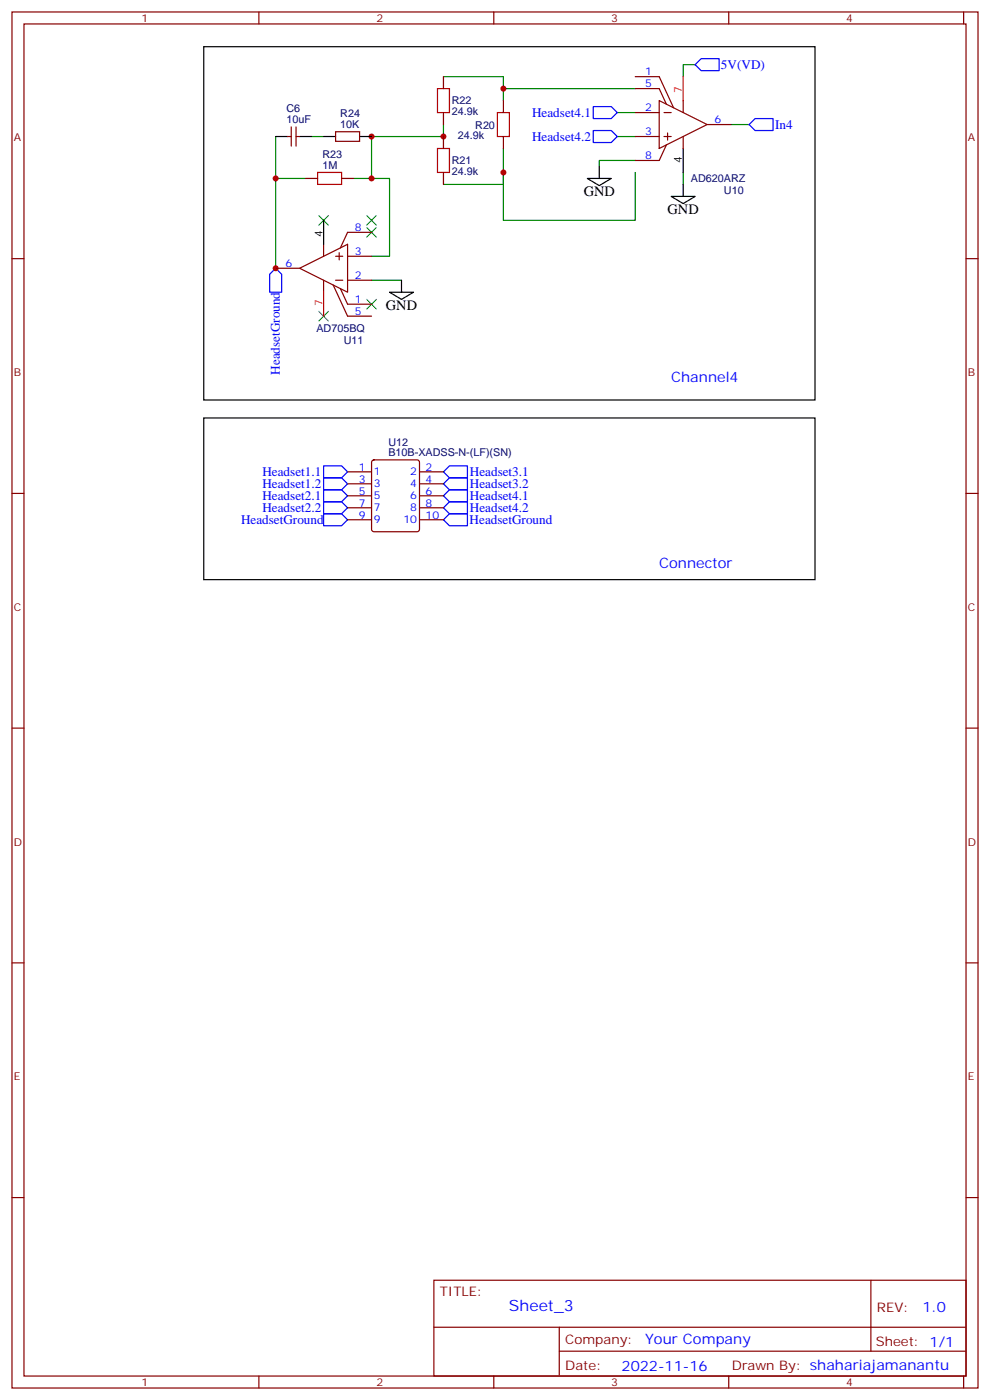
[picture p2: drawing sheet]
<svg xmlns="http://www.w3.org/2000/svg" width="291mm" height="412mm" viewBox="0 0 291 412" stroke-linecap="round" stroke-linejoin="round" font-family="sans-serif">
<g fill="none" stroke="#870000" stroke-width=".35">
<path d="M3.5 3.5h284.4v405.4h-284.4zM7.1 7.1h277.2v398.2h-277.2zM76.2 3.5v3.6M145.3 3.5v3.6M214.5 3.5v3.6M283.6 3.5v3.6M3.5 76.2h3.6M284.3 76.2h3.6M3.5 145.3h3.6M284.3 145.3h3.6M3.5 214.5h3.6M284.3 214.5h3.6"/>
<path d="M3.5 283.6h3.6M284.3 283.6h3.6M3.5 352.8h3.6M284.3 352.8h3.6M127.7 377.1h156.6v28.2h-156.6zM256.3 377.1v20.9M127.7 391h156.5M164.6 398h119.6M164.6 391v14.1M76.2 405.3v3.6M145.3 405.3v3.6M214.5 405.3v3.6"/>
<path d="M283.6 405.3v3.6"/>
</g>
<path d="M60 13.8h179.9v104h-179.9zM172.9 52.6h7l-3.5 2.1zM176.4 49v3.6M197.6 57.9h7l-3.5 2.1zM201.1 54.3v3.6M114.7 86.1h7l-3.5 2.1zM118.2 82.6v3.5M60 123.1h179.9v47.6h-179.9z" fill="none" stroke="#000" stroke-width=".35"/>
<g fill="none" stroke="#008700" stroke-width=".35">
<path d="M204.6 19.1h-3.5v3.5M130.5 22.6h17.7v7M130.5 36.7v3.5h-21.1v12.4h-5.3M148.2 26.1h38.8M181.7 33.2h5.3M215.2 36.7h5.3M81.1 52.6h8.9M81.1 40.2v38.8M91.7 40.2h3.5M109.4 52.6h5.3v22.9h-5.3M148.2 50.8v14.1h38.8v-14.1M148.2 43.7v10.6h-17.7"/>
<path d="M181.7 40.2h5.3M187 47.3h-10.6v1.7M201.1 50.8v3.5M109.4 82.6h8.8"/>
</g>
<g fill="none" stroke="#00f" stroke-width=".35">
<path d="M206.4 17.3h5.3v3.5h-5.3l-1.8-1.7zM174.6 38.5h5.3l1.8 1.7-1.8 1.8h-5.3zM174.6 31.4h5.3l1.8 1.8-1.8 1.7h-5.3zM220.5 36.7l1.7-1.8h5.3v3.6h-5.3zM79.4 80.8l1.7-1.8 1.8 1.8v5.3h-3.5zM95.2 137.2h5.3l1.8 1.8-1.8 1.8h-5.3zM130.5 139l1.8-1.8h5.3v3.6h-5.3zM95.2 151.3h5.3l1.8 1.8-1.8 1.8h-5.3zM95.2 147.8h5.3l1.8 1.8-1.8 1.7h-5.3zM95.2 144.3h5.3l1.8 1.8-1.8 1.7h-5.3zM95.2 140.8h5.3l1.8 1.7-1.8 1.8h-5.3zM130.5 153.1l1.8-1.8h5.3v3.6h-5.3z"/>
<path d="M130.5 146.1l1.8-1.8h5.3v3.5h-5.3zM130.5 142.5l1.8-1.7h5.3v3.5h-5.3zM132.3 147.8h5.3v3.5h-5.3l-1.8-1.7z"/>
</g>
<path d="M93.8 63.5l2.9 2.8M96.7 63.5l-2.9 2.8M107.9 63.5l2.9 2.8M107.9 67l2.9 2.8M110.8 63.5l-2.9 2.8M110.8 67l-2.9 2.8M93.8 91.7l2.9 2.8M96.7 91.7l-2.9 2.8M107.9 88.2l2.9 2.8M110.8 88.2l-2.9 2.8" fill="none" stroke="#3c3" stroke-width=".35"/>
<g fill="#c00">
<circle cx="148.2" cy="50.8" r=".88"/>
<circle cx="148.2" cy="26.1" r=".88"/>
<circle cx="81.1" cy="79" r=".88"/>
<circle cx="130.5" cy="40.2" r=".88"/>
<circle cx="109.4" cy="40.2" r=".88"/>
<circle cx="109.4" cy="52.6" r=".88"/>
<circle cx="81.1" cy="52.6" r=".88"/>
</g>
<g fill="none" stroke="#870000" stroke-width=".35">
<path d="M85.7 37.4v5.6M87.1 37.4v5.6M98.8 38.8h7v2.8h-7zM130.5 22.6v3.5M130.5 33.2v3.5M148.2 29.6v3.6M187 26.1h7l2.1 4.6M187 33.2h7M187 22.6h7l4.3 9.2M194 29.6l14.1 7.1-14.1 7zM195.4 33.2h2.2M196.5 39.2v2.1"/>
<path d="M201.1 29.6v3.6M208.1 36.7h7.1M84.7 40.2h1M87.1 40.2h1.1M90 52.6h3.5M100.5 52.6h3.6M130.5 40.2v3.5M130.5 50.8v3.5M148.2 40.2v3.5M187 40.2h7M195.4 40.2h2.2M196.1 42.7l-2.1 4.6h-7"/>
<path d="M201.1 40.2v3.5M81.1 79h7.1M88.2 79l14.1-7v14.1zM95.2 72v3.5M98.8 75.5h2.1M99.8 74.4v2.2M102.3 75.5h7.1M109.4 68.4h-7.1l-2.1 4.6M95.2 82.6v3.5M98.1 84l4.2 9.1h7.1M98.8 82.6h2.1M100.2 85l2.1 4.6h7.1"/>
<path d="M102.3 82.6h7.1M102.3 139h7.1M109.6 135.7l.5-.2h12.7l.6 .4 .1 20-.5 .7h-12.9l-.7-.4v-20zM123.5 139h7M102.3 142.5h7.1M102.3 146.1h7.1M102.3 149.6h7.1M102.3 153.1h7.1M123.5 142.5h7M123.5 146.1h7M123.5 149.6h7M123.5 153.1h7"/>
</g>
<path d="M81.1 40.2h3.6M88.2 40.2h3.5M95.2 40.2h3.6M105.8 40.2h3.6M201.1 43.7v7.1M95.2 64.9v7.1" fill="none" stroke="#000" stroke-width=".35"/>
<path d="M128.8 26.1h3.5v7.1h-3.5zM146.4 33.2h3.5v7h-3.5zM93.5 50.8h7v3.5h-7zM128.8 43.7h3.5v7.1h-3.5z" fill="none" stroke="#a10000" stroke-width=".35"/>
<path d="M201.1 22.6v7M95.2 86.1v7" fill="none" stroke="#f00" stroke-width=".35"/>
<text font-size="4.6" fill="#00f" x="149.8" y="386.1">Sheet_3</text>
<g font-size="4.2">
<text x="171.8" y="57.9">GND</text>
<text x="196.5" y="63.1">GND</text>
<text x="113.6" y="91.4">GND</text>
</g>
<g font-size="4.2" fill="#00f">
<text x="197.6" y="112.5">Channel4</text>
<text x="194" y="167.2">Connector</text>
<text x="271.5" y="386.4">1.0</text>
<text x="189.9" y="395.9">Your Company</text>
<text x="183" y="403.7">2022-11-16</text>
</g>
<g font-size="3.9" fill="#00f">
<text x="212.2" y="20.3">5V(VD)</text>
<text x="156.6" y="34.4">Headset4.1</text>
<text x="156.6" y="41.5">Headset4.2</text>
<text x="228.1" y="38">In4</text>
<text x="82.4" y="110.4" transform="rotate(-90 82.4 110.4)">HeadsetGround</text>
<text x="77.2" y="143.8">Headset1.2</text>
<text x="77.2" y="140.2">Headset1.1</text>
<text x="138.3" y="140.3">Headset3.1</text>
<text x="138.3" y="143.9">Headset3.2</text>
<text x="77.2" y="147.3">Headset2.1</text>
<text x="138.3" y="147.4">Headset4.1</text>
<text x="70.9" y="154.4">HeadsetGround</text>
<text x="77.2" y="150.8">Headset2.2</text>
<text x="138.2" y="154.3">HeadsetGround</text>
<text x="138.3" y="150.9">Headset4.2</text>
</g>
<g font-size="3.9" fill="#800">
<text x="129.5" y="381.7">TITLE:</text>
<text x="258.1" y="386.4">REV:</text>
<text x="166.4" y="395.9">Company:</text>
<text x="257.7" y="396.5">Sheet: 1/1</text>
<text x="166.4" y="403.6">Date:</text>
<text x="215.4" y="403.7">Drawn By: shahariajamanantu</text>
</g>
<g font-size="3.2" fill="#800">
<text x="41.6" y="6.5">1</text>
<text x="110.8" y="6.5">2</text>
<text x="179.9" y="6.5">3</text>
<text x="249.1" y="6.5">4</text>
<text x="4.1" y="41.6">A</text>
<text x="284.9" y="41.6">A</text>
<text x="4.1" y="110.8">B</text>
<text x="284.9" y="110.8">B</text>
<text x="4.1" y="179.9">C</text>
<text x="284.9" y="179.9">C</text>
<text x="4.1" y="249.1">D</text>
<text x="284.9" y="249.1">D</text>
<text x="4.1" y="318.2">E</text>
<text x="284.9" y="318.2">E</text>
<text x="41.6" y="408.3">1</text>
<text x="110.8" y="408.3">2</text>
<text x="179.9" y="408.3">3</text>
<text x="249.1" y="408.3">4</text>
</g>
<g font-size="3.2" fill="#00f">
<text x="189.9" y="22.2">1</text>
<text x="189.9" y="25.8">5</text>
<text x="189.9" y="32.8">2</text>
<text x="189.9" y="39.9">3</text>
<text x="210.3" y="36.3">6</text>
<text x="189.9" y="46.9">8</text>
<text x="104.4" y="68.1">8</text>
<text x="104.4" y="75.1">3</text>
<text x="84.1" y="78.7">6</text>
<text x="104.4" y="82.2">2</text>
<text x="104.4" y="89.3">1</text>
<text x="104.4" y="92.8">5</text>
<text x="105.6" y="138.6">1</text>
<text x="105.6" y="142.2">3</text>
<text x="110.1" y="140.1">1</text>
<text x="110.1" y="143.6">3</text>
<text x="120.8" y="140.1">2</text>
<text x="120.8" y="143.6">4</text>
<text x="125.2" y="138.6">2</text>
<text x="125.2" y="142.2">4</text>
<text x="105.6" y="145.7">5</text>
<text x="105.6" y="149.2">7</text>
<text x="110.1" y="147.1">5</text>
<text x="120.8" y="147.1">6</text>
<text x="125.2" y="145.7">6</text>
<text x="125.2" y="149.2">8</text>
<text x="105.6" y="152.8">9</text>
<text x="110.1" y="150.6">7</text>
<text x="110.1" y="154.2">9</text>
<text x="118.7" y="154.2">10</text>
<text x="120.8" y="150.6">8</text>
<text x="125.2" y="152.8">10</text>
</g>
<g font-size="3.2" fill="#f00">
<text x="200.7" y="27.5" transform="rotate(-90 200.7 27.5)">7</text>
<text x="94.9" y="90.2" transform="rotate(-90 94.9 90.2)">7</text>
</g>
<g font-size="3.2" fill="#000080">
<text x="84.3" y="33.1">C6</text>
<text x="100.1" y="34.6">R24</text>
<text x="133" y="34">24.9k</text>
<text x="133" y="30.8">R22</text>
<text x="84.3" y="36.3">10uF</text>
<text x="100.1" y="37.7">10K</text>
<text x="134.8" y="41">24.9k</text>
<text x="139.9" y="37.9">R20</text>
<text x="94.9" y="46.6">R23</text>
<text x="94.9" y="49.7">1M</text>
<text x="133" y="51.6">24.9k</text>
<text x="133" y="48.4">R21</text>
<text x="203.3" y="53.7">AD620ARZ</text>
<text x="213.1" y="57.3">U10</text>
<text x="93.1" y="97.8">AD705BQ</text>
<text x="101.2" y="101.3">U11</text>
<text x="114.3" y="131.2">U12</text>
<text x="114.3" y="134.4">B10B-XADSS-N-(LF)(SN)</text>
</g>
<g font-size="3.2">
<text x="200.7" y="47.9" transform="rotate(-90 200.7 47.9)">4</text>
<text x="94.9" y="69.8" transform="rotate(-90 94.9 69.8)">4</text>
</g>
</svg>
